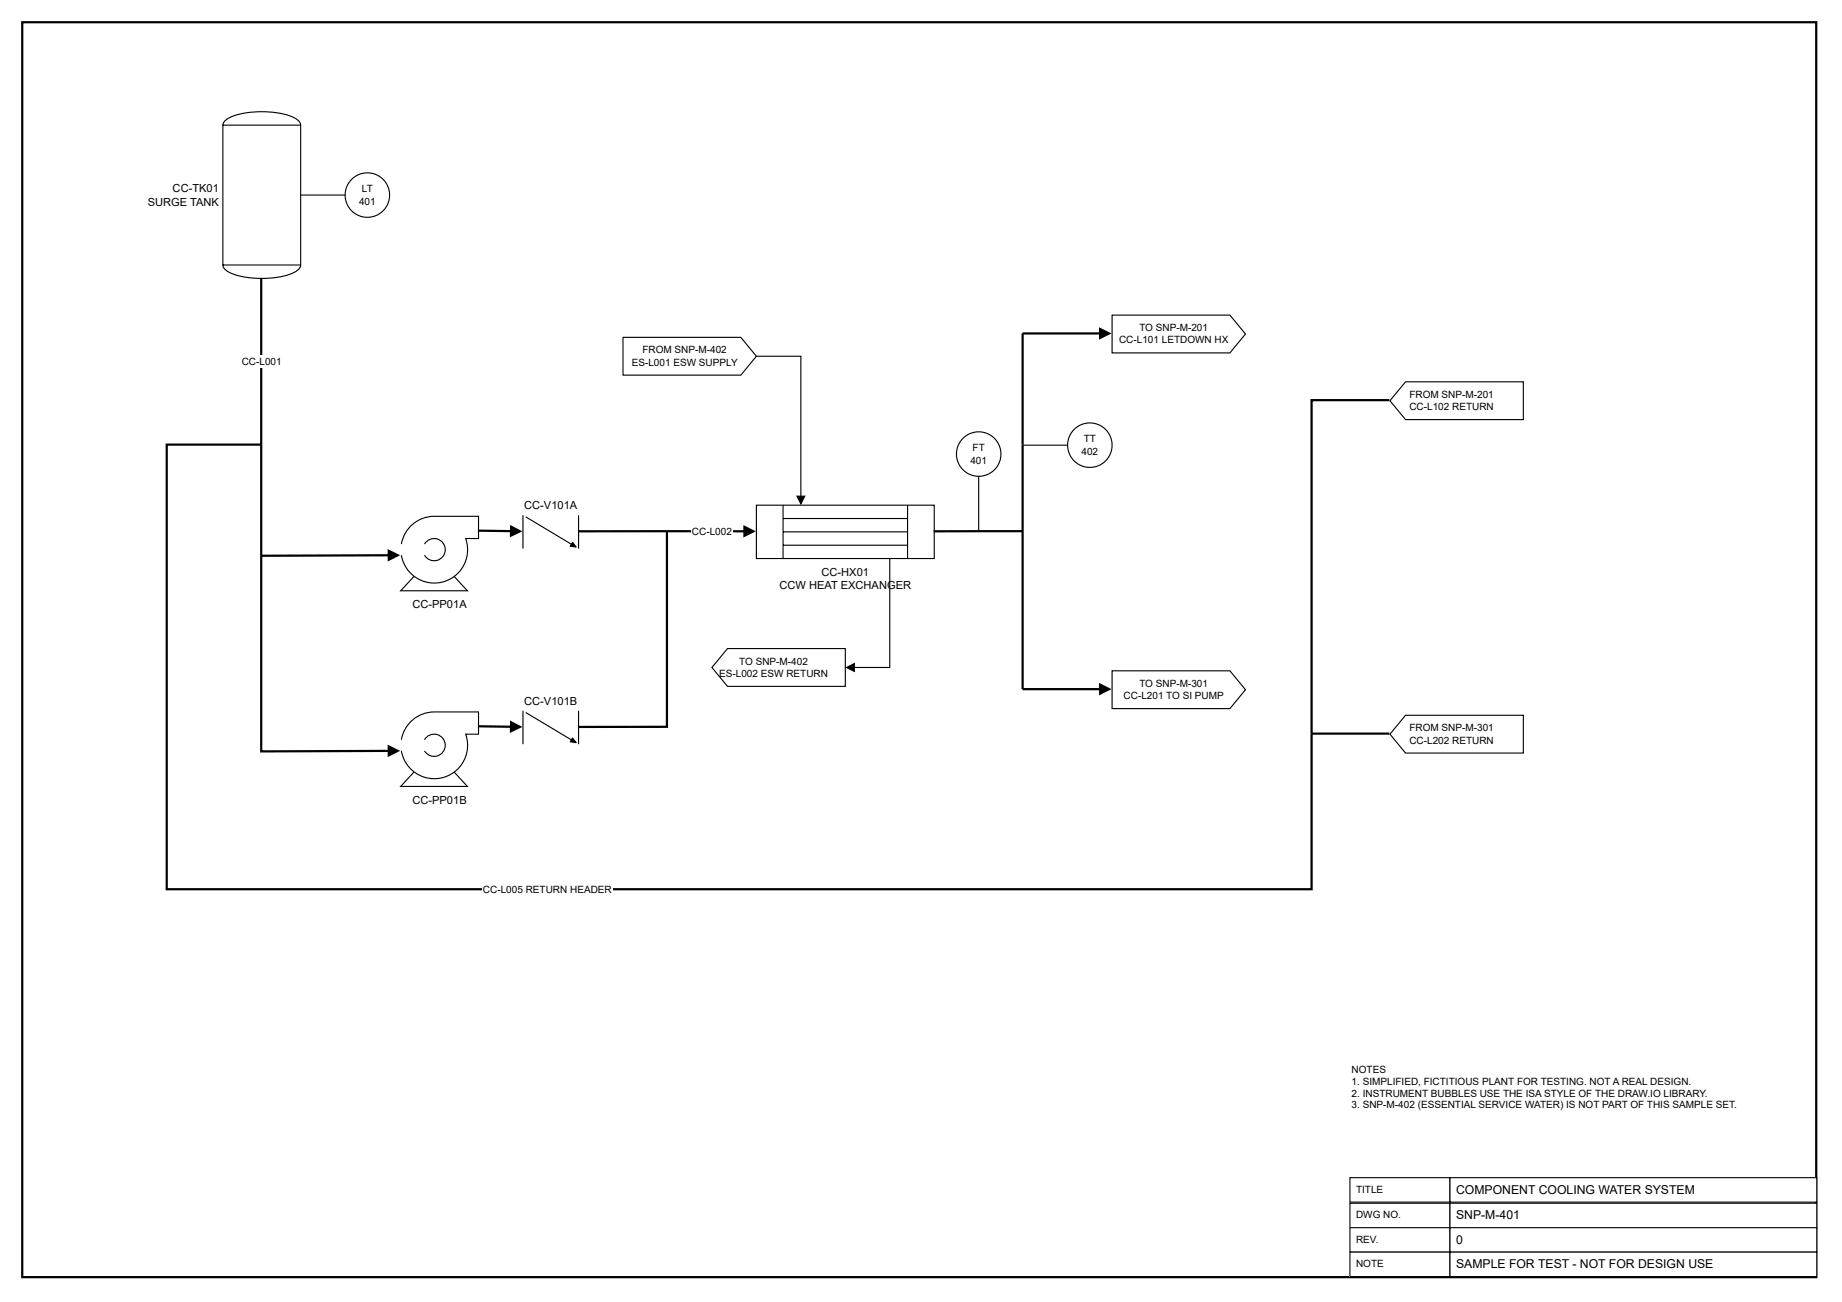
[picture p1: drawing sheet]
<svg xmlns="http://www.w3.org/2000/svg" width="420mm" height="297mm" viewBox="0 0 420 297" stroke-linecap="round" stroke-linejoin="round" font-family="sans-serif">
<path d="M5.1 5.1h409.2v286.2h-409.2z" fill="none" stroke="#000" stroke-width=".51"/>
<path d="M308 268.6h22.8v5.6h-22.8z" fill="#fff"/>
<path d="M308 268.6h22.8v5.6h-22.8z" fill="none" stroke="#000" stroke-width=".25"/>
<path d="M330.8 268.6h83.6v5.6h-83.6z" fill="#fff"/>
<path d="M330.8 268.6h83.6v5.6h-83.6z" fill="none" stroke="#000" stroke-width=".25"/>
<path d="M308 274.5h22.8v5.6h-22.8z" fill="#fff"/>
<path d="M308 274.5h22.8v5.6h-22.8z" fill="none" stroke="#000" stroke-width=".25"/>
<path d="M330.8 274.5h83.6v5.6h-83.6z" fill="#fff"/>
<path d="M330.8 274.5h83.6v5.6h-83.6z" fill="none" stroke="#000" stroke-width=".25"/>
<path d="M308 280.1h22.8v5.5h-22.8z" fill="#fff"/>
<path d="M308 280.1h22.8v5.5h-22.8z" fill="none" stroke="#000" stroke-width=".25"/>
<path d="M330.8 280.1h83.6v5.5h-83.6z" fill="#fff"/>
<path d="M330.8 280.1h83.6v5.5h-83.6z" fill="none" stroke="#000" stroke-width=".25"/>
<path d="M308 285.6h22.8v5.6h-22.8z" fill="#fff"/>
<path d="M308 285.6h22.8v5.6h-22.8z" fill="none" stroke="#000" stroke-width=".25"/>
<path d="M330.8 285.6h83.6v5.6h-83.6z" fill="#fff"/>
<path d="M330.8 285.6h83.6v5.6h-83.6z" fill="none" stroke="#000" stroke-width=".25"/>
<path d="M51.3 27.6a13.4 13.4 0 0 1 8.4-2.1 13.4 13.4 0 0 1 8.4 2.1l.5 .9v32a2.4 2.4 0 0 1-1.7 1.8 21.1 21.1 0 0 1-14.3 0 2.4 2.4 0 0 1-1.8-1.8v-32z" fill="#fff"/>
<path d="M50.8 28.5h17.8M51.3 27.6a13.4 13.4 0 0 1 8.4-2.1 13.4 13.4 0 0 1 8.4 2.1l.5 .9v32a2.4 2.4 0 0 1-1.7 1.8 21.1 21.1 0 0 1-14.3 0 2.4 2.4 0 0 1-1.8-1.8v-32zM50.8 60.5h17.8" fill="none" stroke="#000" stroke-width=".25"/>
<circle cx="83.8" cy="44.5" r="5.1" fill="#fff"/>
<g fill="none" stroke="#000" stroke-width=".25">
<path d="M68.6 44.5h10.1"/>
<circle cx="83.8" cy="44.5" r="5.1"/>
</g>
<path d="M59.6 63.4v38" fill="none" stroke="#000" stroke-width=".51"/>
<path d="M55 81.1h9.4v2.8h-9.4z" fill="#fff"/>
<path d="M59.6 101.4v25.4" fill="none" stroke="#000" stroke-width=".51"/>
<path d="M94.5 131.5h9.1l3 3.3h-15.2z" fill="#fff"/>
<path d="M94.5 131.5l-3.1 3.3h15.2l-3-3.3" fill="none" stroke="#000" stroke-width=".25"/>
<path d="M93.8 119.9a7.6 7.6 0 0 1 5.2-2.1h10.2v5.1h-3a7.6 7.6 0 0 1-5.2 9.9 7.6 7.6 0 0 1-9.4-6.1 7.6 7.6 0 0 1 2.2-6.8z" fill="#fff"/>
<path d="M91.6 124.1a7.6 7.6 0 0 1 7.4-6.3h10.2v5.1h-3a7.6 7.6 0 0 1-5.2 9.9 7.6 7.6 0 0 1-9.4-6.1M96.8 124.1a2.54 2.54 0 0 1 3.9-.7 2.54 2.54 0 0 1 0 3.9 2.54 2.54 0 0 1-3.9-.6" fill="none" stroke="#000" stroke-width=".25"/>
<path d="M94.5 176.1h9.1l3 3.3h-15.2z" fill="#fff"/>
<path d="M94.5 176.1l-3.1 3.3h15.2l-3-3.3" fill="none" stroke="#000" stroke-width=".25"/>
<path d="M93.8 164.5a7.6 7.6 0 0 1 5.2-2.1h10.2v5.1h-3a7.6 7.6 0 0 1-5.2 9.9 7.6 7.6 0 0 1-9.4-6.1 7.6 7.6 0 0 1 2.2-6.8z" fill="#fff"/>
<path d="M119.3 117.5v7.6M119.9 117.9l11.4 6.9M132 117.5v7.6M130.6 123.7l.8 1.1-1.3-.2zM91.6 168.7a7.6 7.6 0 0 1 7.4-6.3h10.2v5.1h-3a7.6 7.6 0 0 1-5.2 9.9 7.6 7.6 0 0 1-9.4-6.1M96.8 168.7a2.54 2.54 0 0 1 3.9-.6 2.54 2.54 0 0 1 0 3.9 2.54 2.54 0 0 1-3.9-.7M119.3 162.2v7.6M119.9 162.5l11.4 6.9M130.6 168.4l.8 1-1.3-.2zM132 162.2v7.6" fill="none" stroke="#000" stroke-width=".25"/>
<path d="M88.7 125.7l2 1-2 1zM88.7 126.7l-29.1 .1v44.6l29.1-.1M109 121.1l7.6 .1M116.6 120.2l2 1-2 1zM131.9 121.2h20.2v44.6h-20.2M88.7 170.3l2 1-2 1zM109 165.7l7.6 .1M116.6 164.8l2 1-2 1z" fill="none" stroke="#000" stroke-width=".51"/>
<path d="M88.7 125.7l2 1-2 1zM116.6 120.2l2 1-2 1zM130.6 123.7l.8 1.1-1.3-.2zM88.7 170.3l2 1-2 1zM116.6 164.8l2 1-2 1zM130.6 168.4l.8 1-1.3-.2z" fill="#000"/>
<path d="M172.6 115.2h40.5v12.2h-40.5z" fill="#fff"/>
<path d="M172.6 115.2h40.5v12.2h-40.5zM178.6 115.2v12.2M178.6 118.3h28.4M207 115.2v12.2M178.6 121.3h28.4M178.6 124.4h28.4" fill="none" stroke="#000" stroke-width=".25"/>
<path d="M152.1 121.2h17.7M169.8 120.2l2.1 1-2.1 1z" fill="none" stroke="#000" stroke-width=".51"/>
<path d="M169.8 120.2l2.1 1-2.1 1z" fill="#000"/>
<path d="M157.7 119.9h9.4v2.8h-9.4z" fill="#fff"/>
<path d="M223.1 121.2h-10.1" fill="none" stroke="#000" stroke-width=".51"/>
<circle cx="223.3" cy="103.6" r="5.1" fill="#fff"/>
<g fill="none" stroke="#000" stroke-width=".25">
<path d="M223.3 108.7v12.6"/>
<circle cx="223.3" cy="103.6" r="5.1"/>
</g>
<path d="M233.3 76.1v45.1h-10.2" fill="none" stroke="#000" stroke-width=".51"/>
<circle cx="248.6" cy="101.6" r="5.1" fill="#fff"/>
<g fill="none" stroke="#000" stroke-width=".25">
<path d="M233.4 101.6h10.1"/>
<circle cx="248.6" cy="101.6" r="5.1"/>
</g>
<path d="M253.7 71.9h26.9l3.5 4.3-3.5 4.3h-26.9z" fill="#fff"/>
<path d="M253.7 71.9h26.9l3.5 4.3-3.5 4.3h-26.9z" fill="none" stroke="#000" stroke-width=".25"/>
<path d="M233.3 76.1h17.7M251 75.1l2 1-2 1zM233.3 121.2v36" fill="none" stroke="#000" stroke-width=".51"/>
<path d="M251 75.1l2 1-2 1z" fill="#000"/>
<path d="M253.7 153h26.9l3.5 4.3-3.5 4.3h-26.9z" fill="#fff"/>
<path d="M253.7 153h26.9l3.5 4.3-3.5 4.3h-26.9z" fill="none" stroke="#000" stroke-width=".25"/>
<path d="M233.3 157.2h17.7M251 156.2l2 1-2 1z" fill="none" stroke="#000" stroke-width=".51"/>
<path d="M251 156.2l2 1-2 1z" fill="#000"/>
<path d="M320.6 87.1h26.9v8.6h-26.9l-3.5-4.3z" fill="#fff"/>
<path d="M320.6 87.1h26.9v8.6h-26.9l-3.5-4.3z" fill="none" stroke="#000" stroke-width=".25"/>
<path d="M320.6 163.2h26.9v8.6h-26.9l-3.5-4.3z" fill="#fff"/>
<path d="M320.6 163.2h26.9v8.6h-26.9l-3.5-4.3z" fill="none" stroke="#000" stroke-width=".25"/>
<path d="M317 91.3h-17.8v76.1M59.6 101.4h-21.6v101.4h261.2v-35.4M299.2 167.4h17.8" fill="none" stroke="#000" stroke-width=".51"/>
<g fill="#fff">
<path d="M110 201.6h29.7v2.8h-29.7z"/>
<path d="M142.1 77h26.9l3.6 4.3-3.6 4.3h-26.9z"/>
</g>
<path d="M142.1 77h26.9l3.6 4.3-3.6 4.3h-26.9zM172.6 81.3h10.1v31.9M181.8 113.2h1.8l-.9 1.8z" fill="none" stroke="#000" stroke-width=".25"/>
<path d="M181.8 113.2h1.8l-.9 1.8z" fill="#000"/>
<path d="M166 148h26.8v8.6h-26.8l-3.6-4.3z" fill="#fff"/>
<path d="M203 127.4v24.9h-8.1M166 148h26.8v8.6h-26.8l-3.6-4.3zM193.1 152.3l1.8-.9v1.8z" fill="none" stroke="#000" stroke-width=".25"/>
<path d="M193.1 152.3l1.8-.9v1.8z" fill="#000"/>
<g font-size="2.8">
<text x="332.2" y="272.3">COMPONENT COOLING WATER SYSTEM</text>
<text x="332.2" y="278.2">SNP-M-401</text>
<text x="332.2" y="283.7">0</text>
<text x="332.2" y="289.3">SAMPLE FOR TEST - NOT FOR DESIGN USE</text>
</g>
<g font-size="2.5">
<text x="33.7" y="46.9">SURGE TANK</text>
<text x="39.4" y="43.9">CC-TK01</text>
<text x="119.6" y="116.1">CC-V101A</text>
<text x="187.4" y="131.3">CC-HX01</text>
<text x="177.8" y="134.4">CCW HEAT EXCHANGER</text>
<text x="94.1" y="138.7">CC-PP01A</text>
<text x="119.6" y="160.8">CC-V101B</text>
<text x="94.1" y="183.3">CC-PP01B</text>
</g>
<g font-size="2.3">
<text x="81.9" y="46.7">401</text>
<text x="82.6" y="43.9">LT</text>
<text x="259.9" y="75.6">TO SNP-M-201</text>
<text x="55.1" y="83.2">CC-L001</text>
<text x="144.1" y="83.4">ES-L001 ESW SUPPLY</text>
<text x="146.6" y="80.6">FROM SNP-M-402</text>
<text x="255.3" y="78.4">CC-L101 LETDOWN HX</text>
<text x="321.5" y="90.8">FROM SNP-M-201</text>
<text x="321.5" y="93.6">CC-L102 RETURN</text>
<text x="247.2" y="100.9">TT</text>
<text x="221.4" y="105.7">401</text>
<text x="221.9" y="102.9">FT</text>
<text x="246.7" y="103.7">402</text>
<text x="157.8" y="122">CC-L002</text>
<text x="164.1" y="154.4">ES-L002 ESW RETURN</text>
<text x="168.6" y="151.6">TO SNP-M-402</text>
<text x="256.3" y="159.5">CC-L201 TO SI PUMP</text>
<text x="259.9" y="156.7">TO SNP-M-301</text>
<text x="321.5" y="166.8">FROM SNP-M-301</text>
<text x="321.5" y="169.6">CC-L202 RETURN</text>
<text x="110.2" y="203.6">CC-L005 RETURN HEADER</text>
<text x="308.3" y="244.7">NOTES</text>
<text x="308.3" y="247.5">1. SIMPLIFIED, FICTITIOUS PLANT FOR TESTING. NOT A REAL DESIGN.</text>
<text x="308.3" y="250.3">2. INSTRUMENT BUBBLES USE THE ISA STYLE OF THE DRAW.IO LIBRARY.</text>
<text x="308.3" y="252.8">3. SNP-M-402 (ESSENTIAL SERVICE WATER) IS NOT PART OF THIS SAMPLE SET.</text>
<text x="309.3" y="272.1">TITLE</text>
<text x="309.3" y="277.9">DWG NO.</text>
<text x="309.3" y="283.5">REV.</text>
<text x="309.3" y="289.1">NOTE</text>
</g>
</svg>
